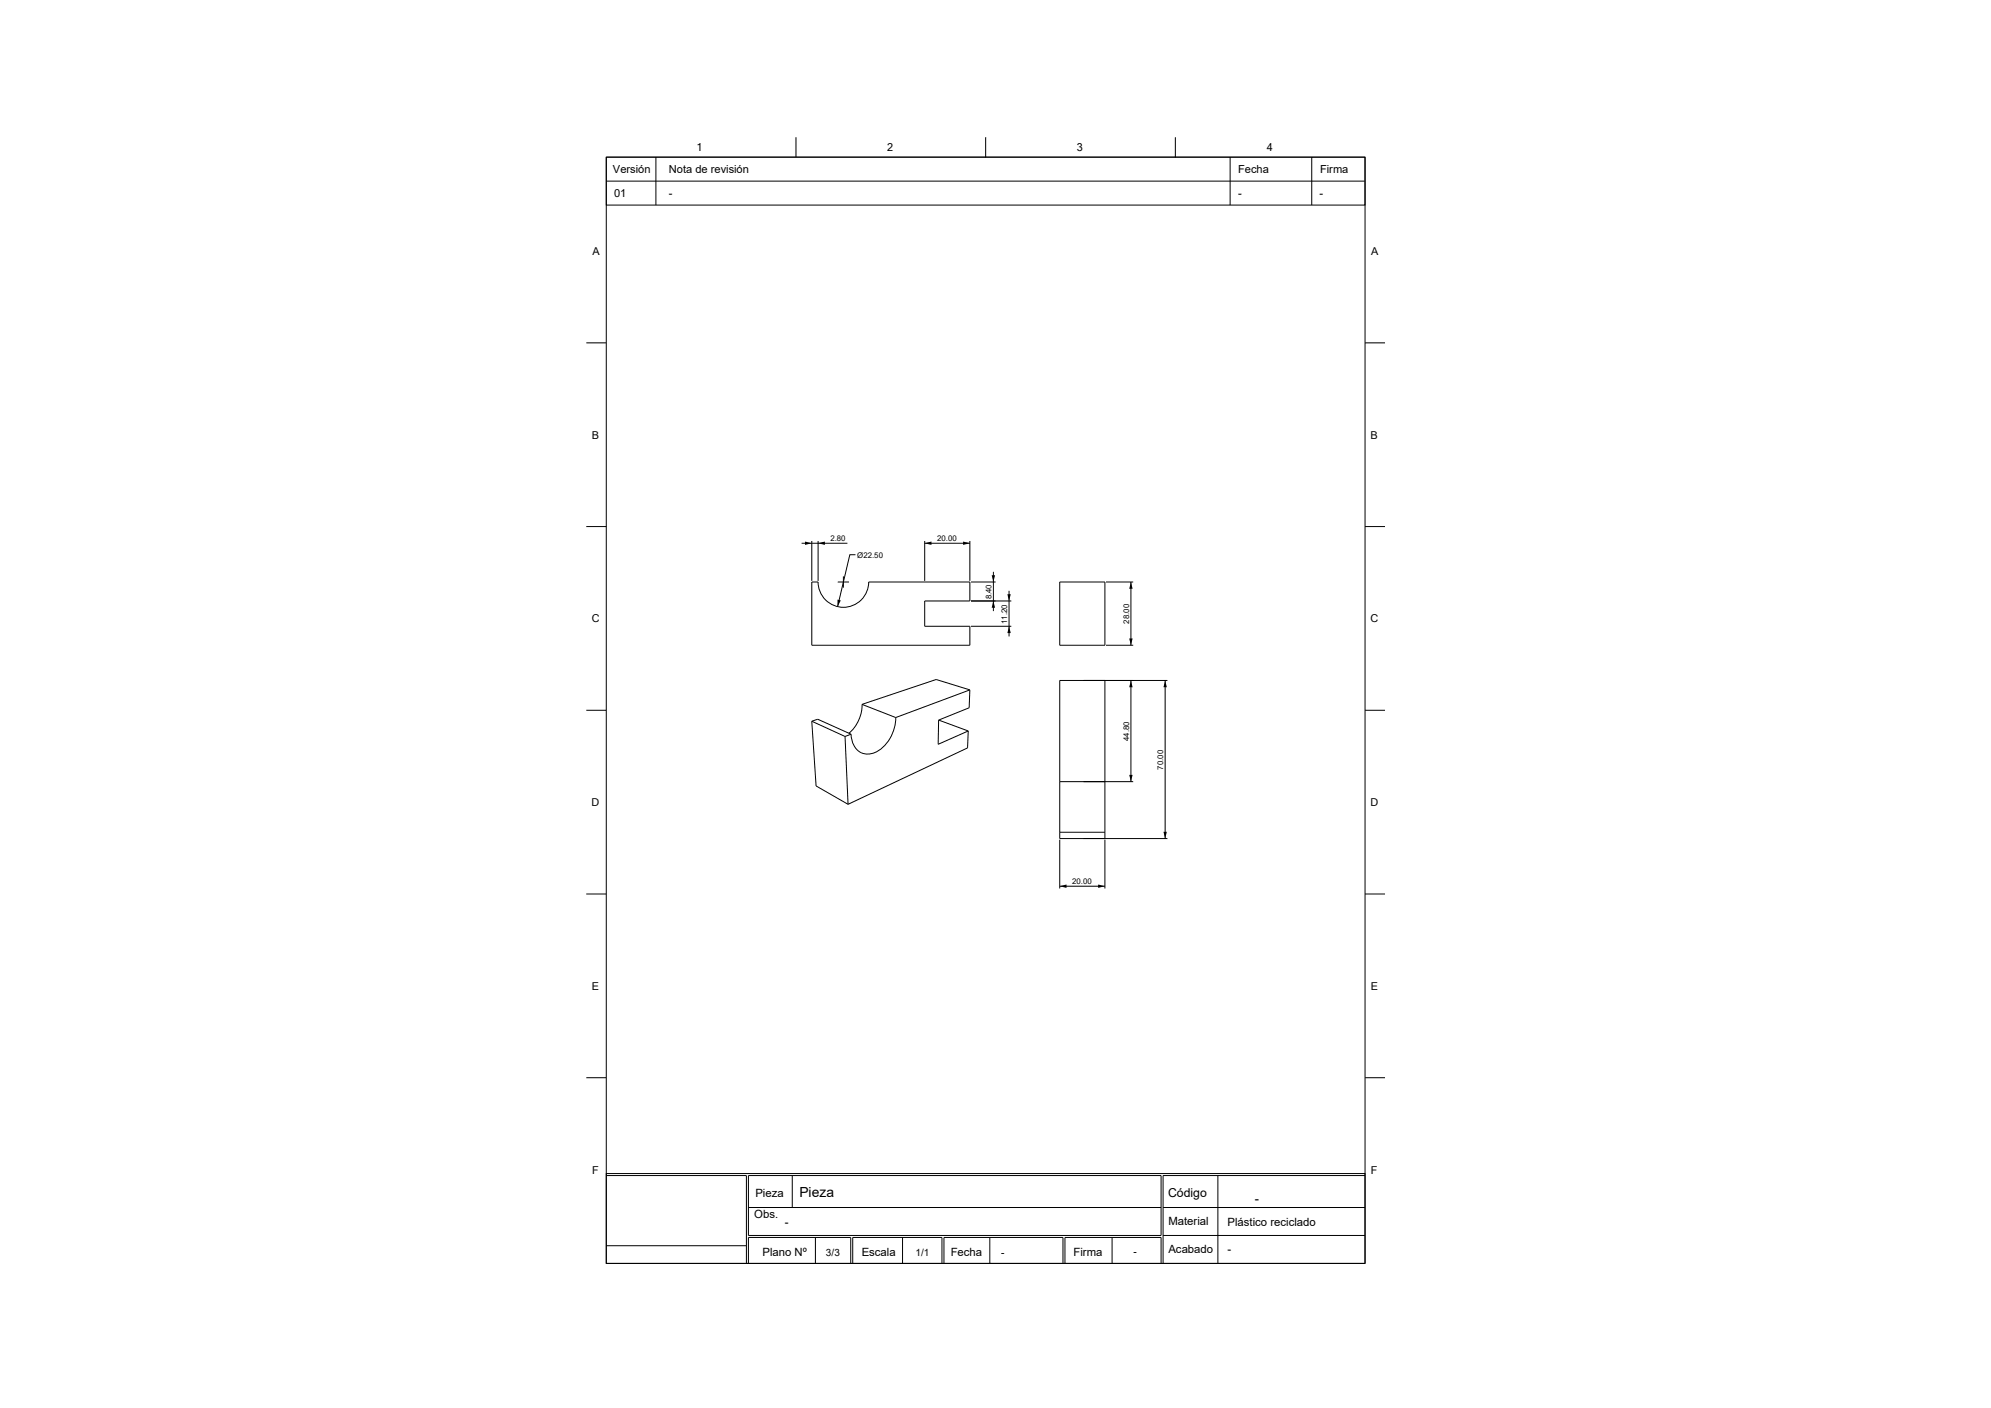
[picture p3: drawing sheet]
<svg xmlns="http://www.w3.org/2000/svg" width="420mm" height="297mm" viewBox="0 0 420 297" stroke-linecap="round" stroke-linejoin="round" font-family="sans-serif">
<g fill="none" stroke="#000" stroke-width=".21">
<path d="M127.9 33.2h160.1v10.1h-160.1zM127.9 33.1l160.1 .1v233.3h-160.1zM127.9 38.2h160.1M138.4 33.2v10.1M167.9 28.9v4.2M207.9 28.9v4.2M247.9 28.9v4.2M259.5 33.2v10.1M276.7 33.2v10.1M123.7 72.3h4.2M288 72.3h4.2M123.7 111.1h4.2"/>
<path d="M169.1 114.6h9.7M171.2 114.1v8.4M172.6 114.1v8.4M180.5 117h-1.2l-2.6 11M195.1 114.6h9.5M195.1 114.1v8.4M204.6 114.1v8.4M288 111.1h4.2M171.2 122.8h1.4a5.3 5.3 0 0 0 5.3 5.3 5.3 5.3 0 0 0 5.3-5.3h21.4v4h-9.5v5.3h9.5v4h-33.4zM176.7 122.8h2.4M177.9 121.6v2.4M204.8 132.1h8.5"/>
<path d="M204.8 122.8h5.2M204.8 126.8h8.5M209.6 120.6v8.3M212.9 124.6v9.6M223.5 122.8h9.6v13.3h-9.6zM233.3 122.8h5.7M233.3 136.1h5.7M238.6 122.8v13.3M123.7 149.8h4.2M171.2 152.1l1.3-.4 7 3.2M171.2 152.1l1 13.7 6.7 3.9M171.2 152.1l7.1 3.2"/>
<path d="M178.3 155.3l.6 14.4M179.5 154.9l-1.2 .4M181.8 148.6l7.2 2.8M181.8 148.6a7.8 7.8 0 0 1-2.7 6.1M189 151.4a8.1 8.1 0 0 1-4.9 7.5 3.4 3.4 0 0 1-4.4-2.6l-.2-1.4M198 151.9l6.2 2.3M204.2 154.2l-.1 3.6-25.2 11.9M204.6 145.5l-7.1-2.2-15.7 5.3M204.6 145.5l-.2 3.8-6.4 2.6-.1 5.1 6.3-2.8M204.6 145.5l-15.6 5.9M233.1 143.5v32.1M238.6 143.5v21.4"/>
<path d="M245.8 143.5v33.4M246.3 143.5h-22.7v21.4M288 149.8h4.2M223.5 164.9h15.5M223.5 175.6h9.6M223.6 164.9v10.7M223.6 175.6v1.3h22.7M223.6 177.1v10.3M233.1 175.6v1.3M233.1 177.1v10.3M123.7 188.6h4.2M223.6 186.9h9.5"/>
<path d="M288 188.6h4.2M123.7 227.3h4.2M288 227.3h4.2M127.9 247.5h160.1v19h-160.1zM127.9 248h29.6v18.5M157.9 248h87v12.6h-87zM157.9 254.7h87M167.1 248v6.7M245.4 254.7h42.6M256.9 248v18.5M288 248h-42.6v18.5M127.9 262.8h29.6"/>
<path d="M157.9 266.5v-5.5h21.6v5.5M172 261v5.5M179.9 266.5v-5.5h18.8v5.5M190.4 261v5.5M199.1 266.5v-5.5h25.1v5.5M208.8 261v5.5M234.6 261v5.5M244.9 266.5v-5.5h-20.2v5.5M245.4 260.6h42.6"/>
</g>
<g fill="#000">
<path d="M169.8 114.2l1.4 .4-1.4 .3zM172.6 114.6l1.4-.4v.7zM195.1 114.6l1.4-.4v.7zM203.2 114.2l1.4 .4-1.4 .3zM176.7 126.5l.7 .2-.7 1.3zM209.2 121.3h.7l-.3 1.5zM209.6 126.8l.3 1.4h-.7zM212.5 125.3h.7l-.3 1.5zM212.9 132.1l.3 1.4h-.7zM238.2 134.7h.7l-.3 1.4zM238.6 122.8l.3 1.4h-.7zM238.6 143.5l.3 1.5h-.7z"/>
<path d="M245.8 143.5l.3 1.5h-.7zM238.2 163.5h.7l-.3 1.4zM245.4 175.5h.7l-.3 1.4zM223.6 186.9l1.4-.3v.7zM231.6 186.6l1.5 .3-1.5 .4z"/>
</g>
<text font-size="2.9" x="168.6" y="252.5">Pieza</text>
<text font-size="2.7" x="264.7" y="253.7">-</text>
<text font-size="2.6" x="246.4" y="252.5">Código</text>
<g font-size="2.4">
<text x="159.1" y="257">Obs.</text>
<text x="159.4" y="252.5">Pieza</text>
<text x="165.5" y="258.6">-</text>
<text x="246.5" y="258.5">Material</text>
<text x="258.9" y="258.6">Plástico reciclado</text>
<text x="160.8" y="264.9">Plano Nº</text>
<text x="181.8" y="264.9">Escala</text>
<text x="200.5" y="264.9">Fecha</text>
<text x="226.4" y="264.9">Firma</text>
<text x="246.5" y="264.4">Acabado</text>
<text x="258.9" y="264.3">-</text>
</g>
<g font-size="2.3">
<text x="146.9" y="31.9">1</text>
<text x="187.2" y="31.9">2</text>
<text x="227.1" y="31.9">3</text>
<text x="267.3" y="31.9">4</text>
<text x="129.3" y="36.5">Versión</text>
<text x="129.5" y="41.5">01</text>
<text x="141.1" y="41.5">-</text>
<text x="141.1" y="36.5">Nota de revisión</text>
<text x="261.2" y="36.5">Fecha</text>
<text x="261.2" y="41.5">-</text>
<text x="278.4" y="41.5">-</text>
<text x="278.5" y="36.5">Firma</text>
<text x="125" y="53.8">A</text>
<text x="289.3" y="53.8">A</text>
<text x="124.9" y="92.5">B</text>
<text x="289.1" y="92.5">B</text>
<text x="124.9" y="131.3">C</text>
<text x="289.1" y="131.3">C</text>
<text x="124.8" y="170">D</text>
<text x="289.1" y="170">D</text>
<text x="124.9" y="208.8">E</text>
<text x="289.1" y="208.8">E</text>
<text x="124.9" y="247.5">F</text>
<text x="289.2" y="247.5">F</text>
</g>
<g font-size="2.1">
<text x="174.2" y="264.9">3/3</text>
<text x="193.1" y="264.9">1/1</text>
<text x="211.2" y="264.9">-</text>
<text x="239.1" y="264.8">-</text>
</g>
<g font-size="1.7">
<text x="175.2" y="114.2">2.80</text>
<text x="180.8" y="117.6">Ø22.50</text>
<text x="197.7" y="114.2">20.00</text>
<text x="209.2" y="126.4" transform="rotate(-90 209.2 126.4)">8.40</text>
<text x="212.5" y="131.6" transform="rotate(-90 212.5 131.6)">11.20</text>
<text x="238.2" y="131.6" transform="rotate(-90 238.2 131.6)">28.00</text>
<text x="238.2" y="156.3" transform="rotate(-90 238.2 156.3)">44.80</text>
<text x="245.4" y="162.4" transform="rotate(-90 245.4 162.4)">70.00</text>
<text x="226.2" y="186.5">20.00</text>
</g>
</svg>
